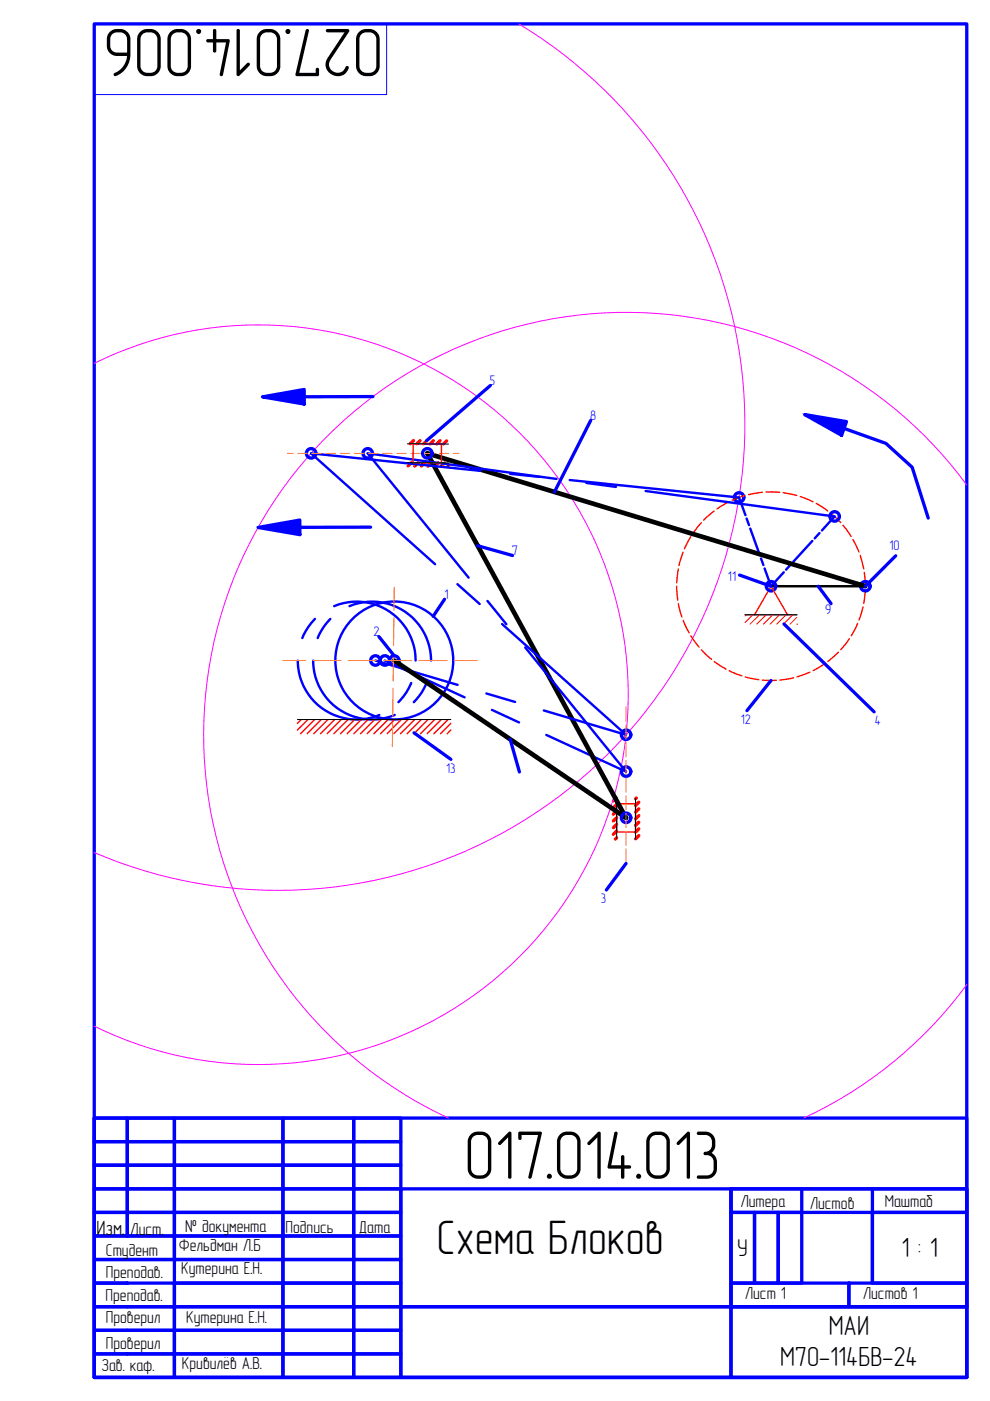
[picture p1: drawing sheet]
<svg xmlns="http://www.w3.org/2000/svg" width="210mm" height="297mm" viewBox="0 0 210 297" stroke-linecap="round" stroke-linejoin="round" font-family="sans-serif">
<g fill="none" stroke="#00f" stroke-width=".7">
<path d="M20 5.1h185v286.9h-185zM55.6 84.1l8.9-1.5v3.1zM79.1 84.1h-14.6M104 81.7l-13.6 11.7M125.2 89.1l-7.6 15.2M170.6 87.9l8.9 1.5-1.1 2.9zM179 90.8l8.8 3.2 5.6 5.1 3.4 10.7M54.7 111.8l8.9-1.5v3.1zM78.6 111.8h-15M101.3 115.7l7.4 2.1M189.9 117.8l-6.4 6.5M80.3 135l3.3 4.1"/>
<path d="M94.3 127l-2.5 3.7M156.8 121.9l6.7 2.4M166.2 132.3l19.1 18.6M173.5 124.3l2.7 3.7M87.8 155.4l7.8 5.6M108.2 156.7l1.9 7M163.5 144.3l-5.1 6.4M132.7 183.1l-4.1 5.6M20 237.1h185v54.9h-185zM20 237.1h7v4.9h-7zM27 237.1h10v4.9h-10zM37 237.1h23v4.9h-23z"/>
<path d="M60 237.1h15v4.9h-15zM75 237.1h10v4.9h-10zM20 242h7v5h-7zM20 247h7v5.1h-7zM20 252.1h7v5h-7zM20 257.1h7v5h-7zM27 242h10v5h-10zM27 247h10v5.1h-10zM27 252.1h10v5h-10zM27 257.1h10v5h-10zM37 242h23v5h-23zM37 247h23v5.1h-23z"/>
<path d="M37 252.1h23v5h-23zM37 257.1h23v5h-23zM60 242h15v5h-15zM60 247h15v5.1h-15zM60 252.1h15v5h-15zM60 257.1h15v5h-15zM75 242h10v5h-10zM75 247h10v5.1h-10zM75 252.1h10v5h-10zM75 257.1h10v5h-10zM85 252.1h70v39.9h50v-14.9h-120zM155 252.1h50v25h-50z"/>
<path d="M155 252.1h50v5h-50zM155 257.1h5v14.9h-5zM160 257.1h5v14.9h-5zM165 257.1h5v14.9h-5zM170 252.1v5M185 257.1h20v14.9h-20zM185 252.1v19.9M20 262.1h17v4.9h-17zM20 272h17v5.1h-17zM20 277.1h17v5h-17zM37 262.1h23v4.9h-23zM37 267h-17v5h7"/>
<path d="M37 267h23v5h-23zM37 272h23v5.1h-23zM37 277.1h23v5h-23zM60 262.1h15v4.9h-15zM60 267h15v5h-15zM60 272h15v5.1h-15zM60 277.1h15v5h-15zM75 262.1h10v4.9h-10zM75 267h10v5h-10zM75 272h10v5.1h-10zM75 277.1h10v5h-10zM85 277.1h70v14.9h-70z"/>
<path d="M155 272h25v5.1h-25zM180 272h25v5.1h-25zM20 282.1h17v4.9h-17zM20 287h17v5h-17zM37 282.1h23v4.9h-23zM37 287h23v5h-23zM60 282.1h15v4.9h-15zM60 287h15v5h-15zM75 282.1h10v4.9h-10zM75 287h10v5h-10z"/>
<circle cx="66" cy="96.1" r="1.01"/>
<circle cx="78" cy="96.1" r="1.01"/>
<circle cx="90.6" cy="96.1" r="1.01"/>
<circle cx="156.7" cy="105.5" r="1.01"/>
<circle cx="177" cy="109.5" r="1.01"/>
<circle cx="163.5" cy="124.3" r="1.01"/>
<circle cx="183.5" cy="124.3" r="1.01"/>
<circle cx="79.6" cy="140" r="1.01"/>
<circle cx="81.6" cy="140" r="1.01"/>
<circle cx="83.6" cy="140" r="1.01"/>
<circle cx="132.7" cy="155.8" r="1.01"/>
<circle cx="132.7" cy="163.6" r="1.01"/>
<circle cx="132.7" cy="173.4" r="1.01"/>
</g>
<path d="M20 5.1h62v15h-62z" fill="none" stroke="#00f" stroke-width=".21"/>
<path d="M110 5.1a98.9 98.9 0 0 1 37 129.9 98.9 98.9 0 0 1-127 45.7M20 77a78.4 78.4 0 0 1 113.2 70.3 78.4 78.4 0 0 1-113.2 70.3M205 102.8a89.6 89.6 0 0 0-141.5-3.7 89.6 89.6 0 0 0 31.6 138M205 208.8a89.6 89.6 0 0 1-34.6 28.3" fill="none" stroke="#f0f" stroke-width=".21"/>
<g fill="none" stroke="#00f" stroke-width=".51">
<path d="M101.9 99.8l-35.9-3.7 26.2 23.5M108.2 100.5l6.3 .6M118 101.5l-40-5.4 21.4 26.4M120.8 101.8l35.9 3.7 1.4 3.7M124.3 102.4l6.3 .8M136.9 104.1l40.1 5.4-2.7 3M158.3 109.9l.5 1.4M159.1 112.1l2 5.6M161.4 118.4l.5 1.4M167.7 119.7l-1 1.1M172.2 114.7l-4 4.4M173.8 113l-1.1 1.1"/>
<path d="M66.8 131.2l-1.4 1.7-1.3 2.4M70 131.2l-1.3 1.7-1.3 2.4M70.8 128.5a12.5 12.5 0 0 1 17.3 11.5M74.1 128.5a12.5 12.5 0 0 1 17.3 11.5M97 123.9l4.7 4.2M103.4 127.4l4 4.9M106.4 132.3l26.3 23.5-17.4-5.2M111.4 137.3l21.3 26.3-16.9-7.8M162.1 120.5l1.4 3.8 2.7-3M63.1 140.1a12.5 12.5 0 0 0 17.3 11.5M66.4 140.1a12.5 12.5 0 0 0 17.3 11.5M79.6 140l17.4 5.2"/>
<path d="M81.6 140l16.9 7.9M87.2 144.8l-.1 .2a11.9 11.9 0 0 1-2.6 3.9M90.4 144.8v.2a11.9 11.9 0 0 1-2.7 3.9M103.1 147l6.1 1.8M104.3 150.5l5.7 2.7"/>
<circle cx="83.6" cy="140" r="12.5"/>
</g>
<g fill="none" stroke="#f00" stroke-width=".7">
<path d="M87.2 98.1l-.7 .7M87.7 93.4l-.7 .7M88.6 98.1l-.7 .7M89.1 93.4l-.7 .7M90 98.1l-.7 .7M90.5 93.4l-.7 .7M91.4 98.1l-.7 .7M91.9 93.4l-.7 .7M92.8 98.1l-.6 .7M93.3 93.4l-.7 .7M94.3 98.2l-.7 .6M94.7 93.5l-.7 .6"/>
<path d="M95.1 98.7l-.1 .2M130.7 169.2l-.7 .6M130.7 171.9l-.7 .7M130.7 170.5l-.7 .7M130.7 173.4l-.7 .7M130.7 174.8l-.7 .7M130.7 176.2l-.7 .7M130.7 177.6l-.2 .3M134.9 169.2l-.2 .2M135.4 170.1l-.7 .7M135.4 171.5l-.7 .7M135.4 172.9l-.7 .7"/>
<path d="M135.4 174.3l-.7 .7M135.4 175.7l-.7 .7M135.4 177.2l-.7 .6"/>
</g>
<g fill="none" stroke="#f00" stroke-width=".3">
<path d="M87.6 94.1h6v4h-6zM144.8 117.1l-.8 2.8M146.5 113.8l-1.4 2.6M148.7 110.8l-1.8 2.3M151.4 108.3l-2.2 2M154.6 106.4l-2.6 1.5M158 105.1l-2.8 1M161.6 104.4l-2.9 .5M162.4 104.3l2.9 .1M166.1 104.5l2.9 .6M169.7 105.3l2.7 1.1M173 106.7l2.5 1.6"/>
<path d="M176.1 108.8l2.1 2M178.7 111.4l1.8 2.4M180.8 114.4l1.3 2.7M182.4 117.8l.7 2.8M143.5 124.3l.2 2.9M143.8 120.6l-.3 3M143.8 128l.8 2.8M144.8 131.5l1.3 2.7M146.5 134.8l1.7 2.4M148.7 137.8l2.2 2M160 130.4l3.5-6.1 3.5 6.1M177.8 138.3l-2.3 1.9"/>
<path d="M180.1 135.4l-1.8 2.3M181.8 132.2l-1.3 2.6M183 128.7l-.9 2.8M183.2 121.3l.3 3M183.5 125l-.4 2.9M63.9 152.6l-.8 .8M65.3 152.6l-2.2 2.2M66.7 152.6l-3 3M68.1 152.6l-3 3M69.5 152.6l-3 3M71 152.6l-3.1 3M72.4 152.6l-3 3"/>
<path d="M73.8 152.6l-3 3M75.2 152.6l-3 3M76.6 152.6l-3 3M78 152.6l-3 3M79.4 152.6l-3 3M80.9 152.6l-3 3M82.3 152.6l-3 3M83.7 152.6l-3 3M85.1 152.6l-3 3M86.5 152.6l-3 3M87.9 152.6l-3 3M89.3 152.6l-3 3"/>
<path d="M90.7 152.6l-2.9 3M92.2 152.6l-3 3M93.6 152.6l-3 3M95 152.6l-3 3M95.6 153.4l-2.2 2.2M95.6 154.8l-.8 .8M151.4 140.3l2.5 1.5M154.6 142.2l2.7 1.1M158 143.5l2.9 .6M161.6 144.2h3M168.3 143.7l-3 .5M171.7 142.5l-2.7 1"/>
<path d="M174.9 140.7l-2.5 1.5M130.7 170.4h4v6h-4z"/>
</g>
<path d="M183.5 124.3l-92.9-28.2 42.1 77.3-49.1-33.4" fill="none" stroke="#000" stroke-width=".99"/>
<path d="M86.4 98.1l8.7 .1M86.4 94.1l8.7 .1M63.1 152.6h32.5M130.7 169.2v8.7M134.7 169.2v8.7" fill="none" stroke="#000" stroke-width=".21"/>
<path d="M163.5 124.3h20" fill="none" stroke="#000" stroke-width=".51"/>
<path d="M158 130.4h11" fill="none" stroke="#000" stroke-width=".3"/>
<path d="M158.2 130.4l-.2 .2M159.6 130.4l-1.6 1.6M161 130.4l-2 1.9M162.5 130.4l-2.1 1.9M163.9 130.4l-2 1.9M165.3 130.4l-2 1.9M166.7 130.4l-2 1.9M168.1 130.4l-2 1.9M168.9 132.3h.1M168.9 130.9l-1.4 1.4" fill="none" stroke="#f00" stroke-width=".21"/>
<g fill="none" stroke="#ff7f00" stroke-width=".21">
<path d="M61 96.1h1.1M63.1 96.1h2M66.1 96.1h2M69.1 96.1h2M72.1 96.1h2M75.1 96.1h2M78.1 96.1h2M81.1 96.1h2M84.1 96.1h2M87.1 96.1h2M90.1 96.1h2M93.1 96.1h2"/>
<path d="M96.1 96.1h1.2M83.4 138.4v6M83.5 130.9l-.1 6M83.6 124.5l-.1 4.9M60 140h4.8M66.3 140h6M73.8 140h6M81.3 140h6M83.2 153.4v4.9M83.3 145.9v6M88.8 140h6M96.3 140h4.8"/>
<path d="M132.7 149.9v3.1M132.7 153.7v3M132.7 157.5v3M132.7 161.2v3M132.7 165v3M132.7 168.7v3M132.7 172.5v3M132.7 176.2v3M132.7 180v3.1"/>
</g>
<g fill="#00f" stroke="#00f" stroke-width=".21">
<path d="M54.7 111.8l8.9-1.5v1.5zM54.7 111.8l8.9 1.6v-1.6z"/>
<path d="M55.6 84.1l8.9-1.5v1.5zM55.6 84.1l8.9 1.6v-1.6z"/>
<path d="M170.6 87.9l8.9 1.5h-6.2zM173.3 89.4l5.1 2.9 1.1-2.9z"/>
</g>
<g font-size="14.6">
<text x="81.2" y="6.1" transform="rotate(-180 81.2 6.1)">027.014.006</text>
<text x="98.4" y="249.9">017.014.013</text>
</g>
<text font-size="10.2" x="92.6" y="265.8">Схема Блоков</text>
<g font-size="5.9">
<text x="191.1" y="266.6">1 : 1</text>
<text x="175.7" y="283">МАИ</text>
<text x="165.4" y="289.7">М7О-114БВ-24</text>
</g>
<text font-size="5.1" x="156.3" y="266.3">У</text>
<text font-size="4.4" x="20.4" y="261.8">Изм.</text>
<g font-size="3.7">
<text x="157" y="255.9">Литера</text>
<text x="171.7" y="256.2">Листов</text>
<text x="187.6" y="255.8">Маштаб</text>
<text x="27.6" y="261.8">Лист.</text>
<text x="39.3" y="261.2">№ документа</text>
<text x="60.5" y="261.4">Подпись</text>
<text x="76.1" y="261.4">Дата</text>
<text x="22.5" y="266.2">Студент</text>
<text x="37.9" y="265.3">Фельдман Л.Б</text>
<text x="22.4" y="275.7">Преподав.</text>
<text x="22.5" y="270.9">Преподав.</text>
<text x="38.4" y="270">Кутерина Е.Н.</text>
<text x="157.9" y="275.5">Лист 1</text>
<text x="182.9" y="275.5">Листов 1</text>
<text x="22.5" y="280.4">Проверил</text>
<text x="39.5" y="280.4">Кутерина Е.Н.</text>
<text x="22.5" y="286.1">Проверил</text>
<text x="21.5" y="290.7">Зав. каф.</text>
<text x="38.6" y="290.2">Кривилёв А.В.</text>
</g>
<g font-size="2.9" fill="#00f">
<text x="103.8" y="81.7">5</text>
<text x="125.1" y="89.1">8</text>
<text x="108.5" y="117.8">7</text>
<text x="188.6" y="116.7">10</text>
<text x="154.3" y="123.3">11</text>
<text x="94.3" y="126.9">1</text>
<text x="175" y="130.2">9</text>
<text x="79.2" y="134.8">2</text>
<text x="157.1" y="153.5">12</text>
<text x="185.5" y="153.6">4</text>
<text x="94.6" y="163.8">13</text>
<text x="127.4" y="191.5">3</text>
</g>
</svg>
